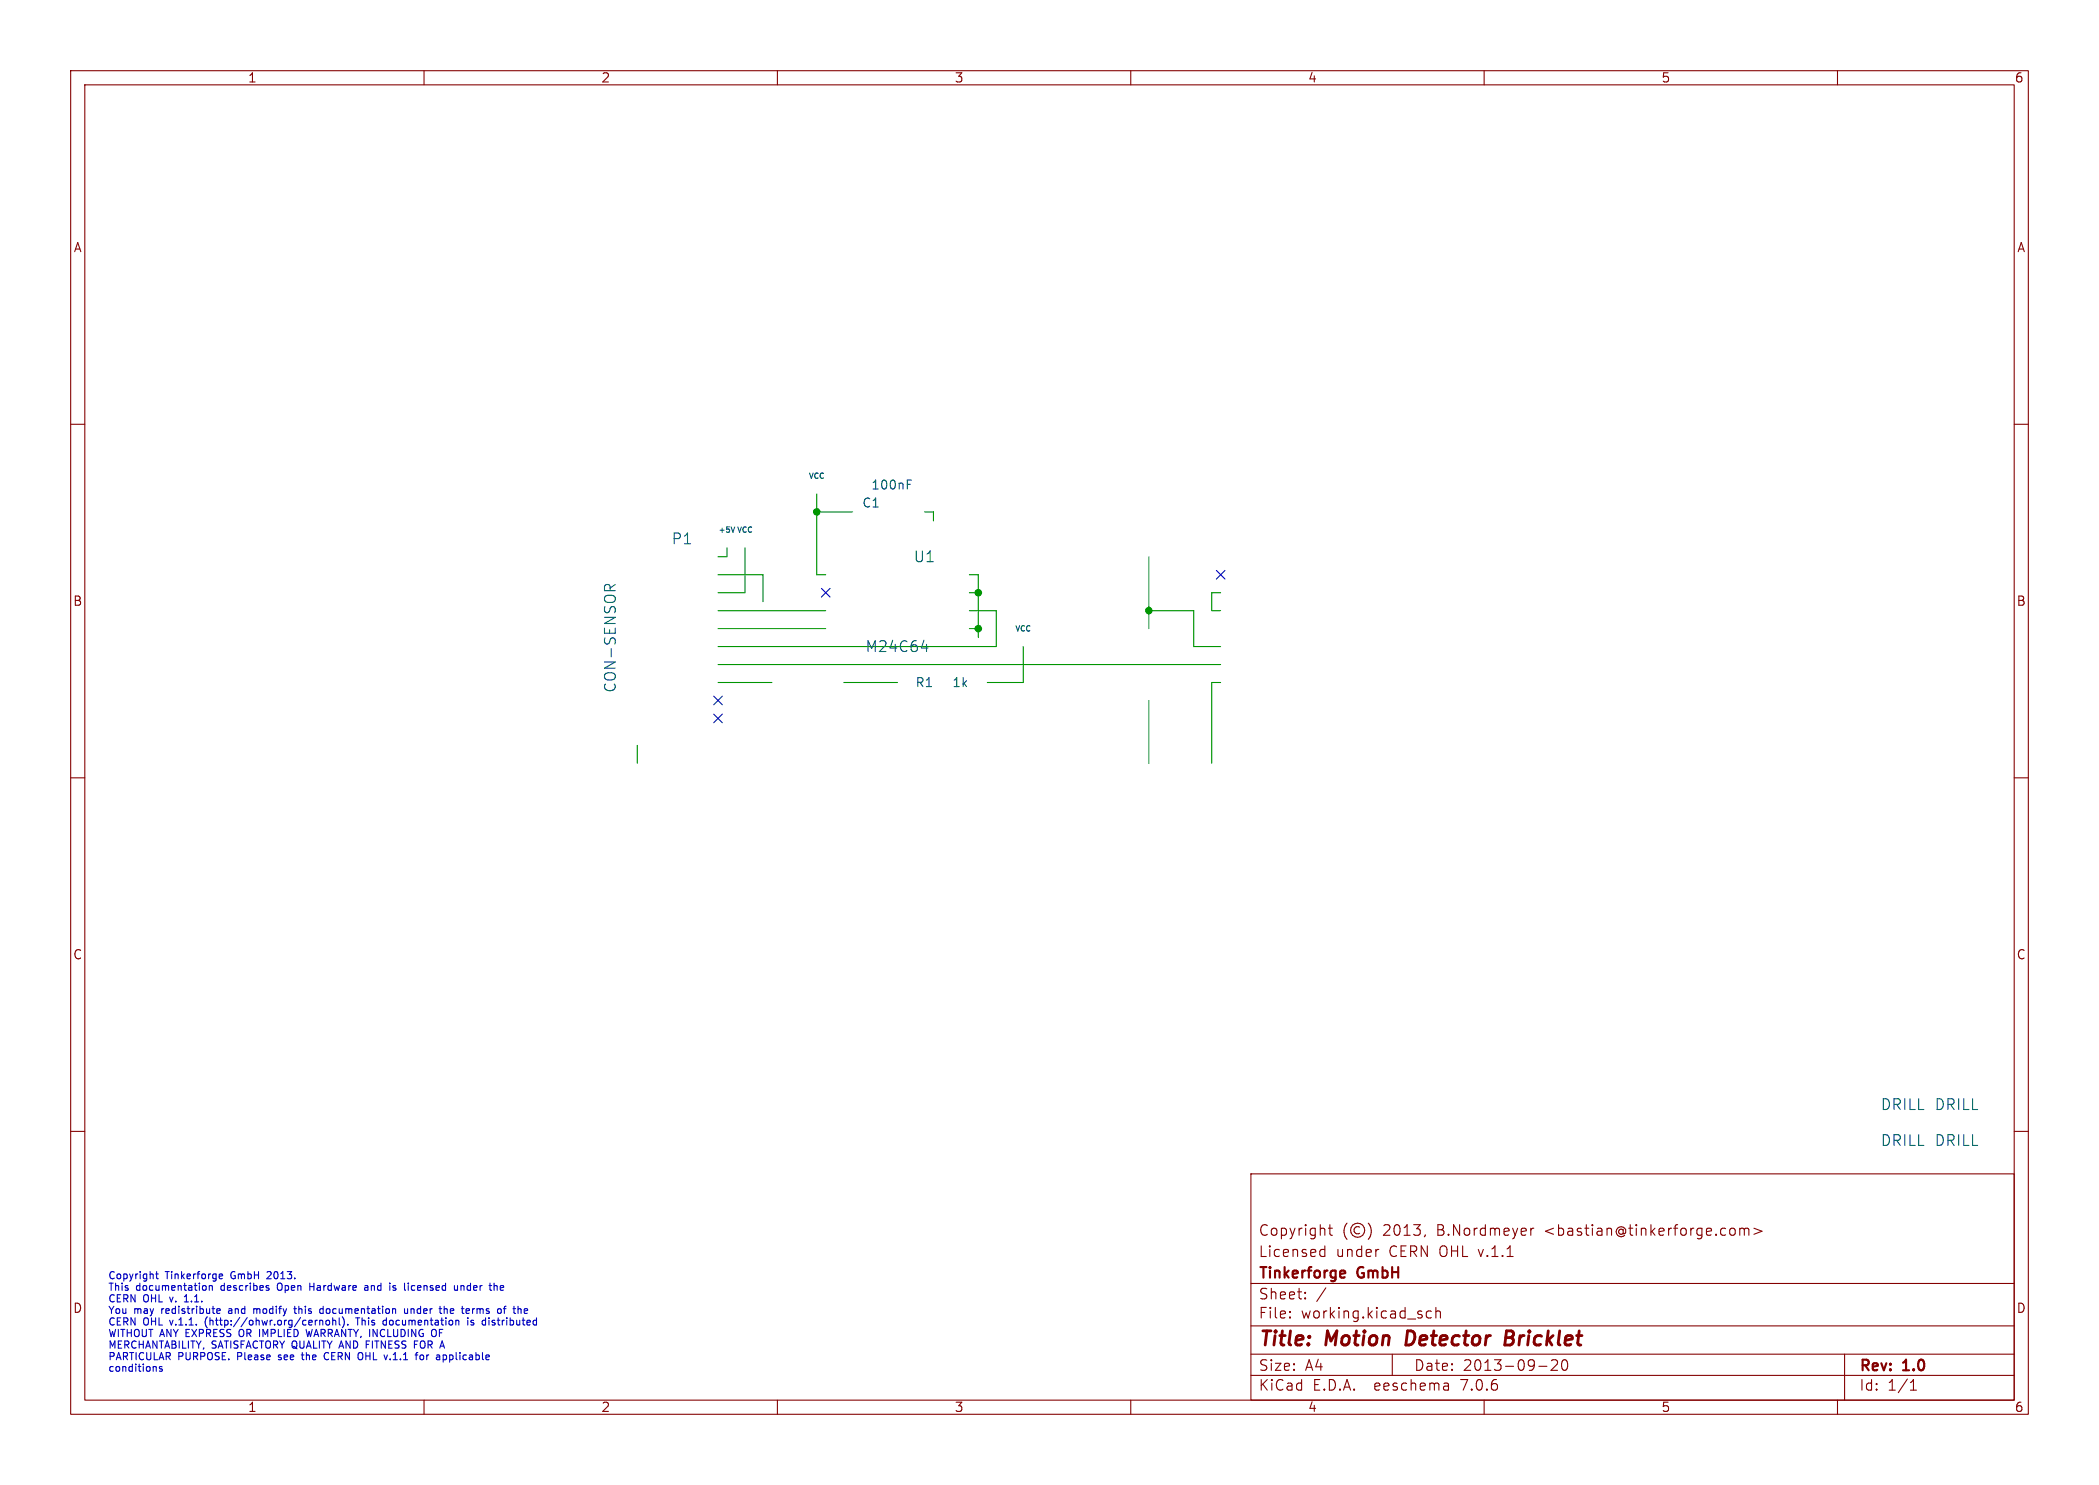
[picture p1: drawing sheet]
<svg xmlns="http://www.w3.org/2000/svg" width="297mm" height="210mm" viewBox="0 0 297 210" stroke-linecap="round" stroke-linejoin="round" font-family="sans-serif">
<g fill="none" stroke="#840000" stroke-width=".15">
<path d="M10 10h277v190h-277zM12 12h273v186h-273zM60 10v2M110 10v2M160 10v2M210 10v2M260 10v2M10 60h2M285 60h2M10 110h2M285 110h2M10 160h2"/>
<path d="M285 160h2M177 166h108v32h-108zM186.9 177.6l.1 .1 .5-.1M186.9 176.8l.1-.1 .5 .1M187.5 176.2v1.5M188 173.7h.5M188.2 173.2v1.3v.1l.3 .1M190.6 173a1.72 1.72 0 0 0 0 2.3M192.4 173.6a.52 .52 0 0 0-.8 .4 .52 .52 0 0 0 .8 .4M193.6 173a1.72 1.72 0 0 1 0 2.3M195 176.7h.1M201.7 174.6l-.2 .3"/>
<path d="M216.6 173.7v1M217 173.7l-.3 .1-.1 .2M245 173.7a.41 .41 0 0 1 .5 .3v.4a.41 .41 0 0 1-.5 .3M246.2 173.8a.37 .37 0 0 1 .6 .1M246.2 173.7v1M246.8 173.9l.2-.2 .4 .1 .1 .9M246.8 173.9v.8M248.2 173.7l1.1 .4-1.1 .5M60 198v2M110 198v2M160 198v2M177 194.5h108"/>
<path d="M177 191.5h108M177 187.5h108M177 181.5h108M182.5 186.3h.1l-.1 .1M182.5 186.3v.1M182.5 185.5v.1M182.5 185.5h.1l-.1 .1M184.7 183.6v.1M184.7 183.6h-.1l.1 .1M184.7 182.8v.1M184.7 182.8h-.1l.1 .1M187.6 182.1l-1.3 2"/>
<path d="M197 191.5v3M202.5 185.5l-.4-.1-.3 .3v.4l.2 .2 .1 .1 .4-.1M203.2 185.5a.37 .37 0 0 1 .6 .1v.8M203.2 184.9v1.5M204.9 195.7l.1 .9M205 196.5l-.2 .1M205 196h-.2M210 198v2M217.7 193.2h1.2M219.5 192.4l.2-.1 .5 .1a.41 .41 0 0 1 .1 .5l-.8 .9h.9M221.2 192.4a.36 .36 0 0 1 .5 .2 .77 .77 0 0 1-.4 1.2 1 1 0 0 1-.1-1.4zM260 198v2"/>
<path d="M261 191.5v6.5M270.3 196.6h.9M270.3 195.5l.4-.4v1.5"/>
<circle cx="192.1" cy="174" r="1"/>
</g>
<path d="M199.2 188.2l-.3 2h.5M213.1 189.2h.6M213.7 189.2l.3 .1M213.8 188.2h-.6l-.3 2h.8l.2-.1M213.9 189.1l-.2 .1" fill="none" stroke="#840000" stroke-width=".4"/>
<path d="M190.1 179.7l.2 .1v.2l-.7 .2M190.3 180.6l-.2 .1" fill="none" stroke="#840000" stroke-width=".3"/>
<g fill="none" stroke="#0000c2" stroke-width=".15">
<path d="M22.2 179.8v.9l.2 .1M37.8 179.9h.1M22 193.3l.1 .1v.5M22 180.2h.4M22.9 193.3h-.2l-.2 .1 .1 .1 .3 .1v.3h-.4M26.1 184.1h.6M26.3 183.2l-.2 .2M28.8 181.8h.3l.1 .2-.1 .4-.3 .1M29.1 186.7v.6M29.6 181.9l.2-.1h.2v.7M29.6 181.8v.7M30.7 185.4l.5-.1-.1-.2h-.3l-.1 .1v.5h.4"/>
<path d="M31 180.3l.2-.1h.2l.1 .1v.1l-.5 .1M31 180.7l.2 .1h.3M32.4 185.4v.3M33.9 188.1v.8M35.9 185.1v.6M36.2 185.1l-.3 .1M37.9 182.1l.2 .2-.2 .2M37.9 181.8h.1M38.3 180.3l-.6 .5h.7M39.3 181.6v.7M39.4 192.2l.1 .1M39.4 191.7v.2"/>
<path d="M41.6 185.1h.3M41.7 184.7v.9l.2 .1M42.6 191.6h.4M42.8 191.3v.8l.2 .2M43.3 188l.2 1 .2-.7 .2 .7M43.8 181.5v1M43.8 181.9h.6M45.2 185.6l.2 .1h.3M45.2 186.7v.7M45.2 186.8l.2-.1 .2 .1 .1 .6M45.7 185.1h-.3l-.2 .2M45.7 184.7v1"/>
<path d="M46.1 191.3a.5 .5 0 0 0-.2 .7 .5 .5 0 0 0 .5 .2M46.2 186.8l.2-.1 .2 .2v.3l-.2 .2-.2-.1-.1-.1zM47.1 186.8l.1-.1 .3 .1v.6M47.1 186.4v1M48 186.4v.8l.1 .2M48.5 186.3a1.19 1.19 0 0 1 0 1.4M49.2 187.3v.1M50.6 186.4v1M51.2 191.3a.72 .72 0 0 1 0 .9M51.6 181.8h.4l.1 .7M51.8 190.1h.4M52.1 182l-.4 .1-.1 .1 .1 .3 .4-.1"/>
<path d="M54.2 187.3l.2 .1 .3-.1M54.7 186.8l-.3-.1-.2 .1M54.7 186.4v1M55.6 182.4h.4M56 181.8h-.3l-.1 .1v.2l.4 .1M57.2 185.1l.1 .6h.2h.2M57.7 185.1v.6M57.8 181.5v.1M58.2 185.1v.6M58.3 181.8l-.1 .2 .1 .4M58.3 185.1l-.1 .1M58.6 190.1h.4"/>
<path d="M59.5 191.7l.3-.1 .1 .2v.3l-.1 .2-.3-.1-.1-.1zM61.6 188.1a.72 .72 0 0 1 0 .9M62.7 191.7l.3-.1 .2 .2-.1 .4h-.4M62.9 185.2l.1-.1h.2l.1 .6M62.9 184.7v1M64.3 181.8l.1 .6 .2 .1 .1-.1M64.7 181.8v.7M64.8 186.7l.1 .2v.5M65.2 181.8v.7M65.6 181.8h-.2l-.2 .1M66.2 186.4v.1M66.2 186.7v.7"/>
<path d="M66.3 185.1l.1 .2-.5 .1M66.4 185.7h-.1M66.6 187.3h.4M66.9 185.1v.6M66.9 185.2v.1M67 186.8l-.2-.1-.2 .2 .1 .1 .3 .1M69.2 186.4v.1M69.2 186.7v.7M70.1 181.8l.2 .1v.6M70.8 181.8v.6M71.2 185.1h.4M71.3 182l-.5 .1"/>
<path d="M71.6 184.7l-.2 .2v.8M74.2 185.7h.4M74.2 185.1h.3l.2 .2-.5 .1"/>
</g>
<g fill="none" stroke="#009600" stroke-width=".15">
<path d="M102.9 77.5v1.2h-1.3M105.4 77.5v6.3h-3.8M115.6 72.4h5M115.6 69.9v11.4h1.2M130.8 72.4h1.3v1.3M162.6 78.7v10.2M101.6 96.5h7.6M101.6 94h71.1M101.6 86.4h15.2M101.6 88.9h15.2M101.6 81.3h6.3v3.8M119.4 96.5h7.6"/>
<path d="M137.2 81.3h1.2v8.9M137.2 86.4h3.8v5h-39.4M137.2 83.8h1.2M137.2 88.9h1.2M144.8 91.4v5.1h-5.1M162.6 86.4h6.3v5h3.8M162.6 99.1v8.9M172.7 96.5h-1.3v11.5M172.7 83.8h-1.3v2.6h1.3M90.2 105.4v2.6"/>
</g>
<path d="M101 98.5l1.2 1.2M102.2 98.5l-1.2 1.2M116.2 83.2l1.2 1.2M117.4 83.2l-1.2 1.2M172.1 80.7l1.2 1.2M173.3 80.7l-1.2 1.2M101 101l1.2 1.2M102.2 101l-1.2 1.2" fill="none" stroke="#000084" stroke-width=".15"/>
<path d="M128.4 68.5h.4M128.4 67.9h.6M85.5 83.5v-.6a.41 .41 0 0 1 .4-.3 .41 .41 0 0 1 .4 .3v.6M87.1 82.7l-.8 .5M130.4 91.6h.9M131.1 91.1v1" fill="none" stroke="#006464" stroke-width=".15"/>
<g fill="#009600" stroke="#009600" stroke-width=".15">
<circle cx="138.4" cy="88.9" r=".46"/>
<circle cx="115.6" cy="72.4" r=".46"/>
<circle cx="138.4" cy="83.8" r=".46"/>
<circle cx="162.6" cy="86.4" r=".46"/>
</g>
<g font-size="2.8" fill="#840000">
<text x="178" y="190.9">Title:</text>
<text x="187.7" y="190.9">Motion</text>
<text x="199.8" y="190.9">Detector</text>
<text x="214.6" y="190.9">Bricklet</text>
</g>
<g font-size="2.1" fill="#006464">
<text x="95" y="77.2">P1</text>
<text x="129.2" y="79.7">U1</text>
<text x="122.4" y="92.4">M24C64</text>
<text x="87.4" y="98" transform="rotate(-90 87.4 98)">CON-SENSOR</text>
<text x="266" y="157.2">DRILL</text>
<text x="273.7" y="157.2">DRILL</text>
<text x="266" y="162.3">DRILL</text>
<text x="273.7" y="162.3">DRILL</text>
</g>
<g font-size="2.1" fill="#840000">
<text x="178" y="178">Licensed</text>
<text x="178" y="175">Copyright</text>
<text x="189" y="178">under</text>
<text x="195.7" y="175">2013,</text>
<text x="196.6" y="178">CERN OHL v.1.1</text>
<text x="203.5" y="175">B.Nordmeyer</text>
<text x="218.8" y="175">&lt;bastian@tinkerforge.com&gt;</text>
<text x="178" y="184">Sheet:</text>
<text x="178" y="181.2">Tinkerforge</text>
<text x="192.2" y="181.2">GmbH</text>
<text x="178" y="186.7">File:</text>
<text x="184.1" y="186.7">working.kicad_sch</text>
<text x="178" y="196.9">KiCad</text>
<text x="178" y="194.1">Size:</text>
<text x="184.7" y="194.1">A4</text>
<text x="185.7" y="196.9">E.D.A.</text>
<text x="194.6" y="196.9">eeschema</text>
<text x="200" y="194.1">Date:</text>
<text x="207" y="196.9">7.0.6</text>
<text x="207" y="194.1">2013-09-20</text>
<text x="263" y="194.3">Rev:</text>
<text x="263" y="196.9">Id:</text>
<text x="267.1" y="196.9">1/1</text>
<text x="269.4" y="194.3">1.0</text>
</g>
<g font-size="1.8" fill="#840000">
<text x="35" y="11.9">1</text>
<text x="85" y="11.9">2</text>
<text x="135" y="11.9">3</text>
<text x="185" y="11.9">4</text>
<text x="235" y="11.9">5</text>
<text x="285" y="11.9">6</text>
<text x="10.3" y="35.9">A</text>
<text x="285.3" y="35.9">A</text>
<text x="10.3" y="85.9">B</text>
<text x="285.3" y="85.9">B</text>
<text x="10.3" y="135.9">C</text>
<text x="285.3" y="135.9">C</text>
<text x="10.3" y="185.9">D</text>
<text x="285.3" y="185.9">D</text>
<text x="35" y="199.9">1</text>
<text x="85" y="199.9">2</text>
<text x="135" y="199.9">3</text>
<text x="185" y="199.9">4</text>
<text x="235" y="199.9">5</text>
<text x="285" y="199.9">6</text>
</g>
<g font-size="1.8" fill="#006464">
<text x="121.9" y="72">C1</text>
<text x="123.2" y="69.4">100nF</text>
<text x="129.5" y="97.4">R1</text>
<text x="134.7" y="97.4">1k</text>
</g>
<g font-size="1.4" fill="#0000c2">
<text x="15.2" y="181">Copyright</text>
<text x="15.2" y="182.6">This</text>
<text x="15.2" y="184.2">CERN</text>
<text x="15.2" y="185.9">You</text>
<text x="19" y="185.9">may</text>
<text x="19.3" y="182.6">documentation</text>
<text x="20.3" y="184.2">OHL</text>
<text x="23.1" y="185.9">redistribute</text>
<text x="23.4" y="181">Tinkerforge</text>
<text x="24.3" y="184.2">v.</text>
<text x="26.5" y="184.2">1.1.</text>
<text x="31.5" y="182.6">describes</text>
<text x="32.8" y="185.9">and</text>
<text x="32.9" y="181">GmbH</text>
<text x="36.6" y="185.9">modify</text>
<text x="38.3" y="181">2013.</text>
<text x="39.7" y="182.6">Open</text>
<text x="42.6" y="185.9">this</text>
<text x="44.5" y="182.6">Hardware</text>
<text x="46.5" y="185.9">documentation</text>
<text x="52.6" y="182.6">and</text>
<text x="56.3" y="182.6">is</text>
<text x="58.7" y="182.6">licensed</text>
<text x="58.7" y="185.9">under</text>
<text x="64" y="185.9">the</text>
<text x="66" y="182.6">under</text>
<text x="67.4" y="185.9">terms</text>
<text x="71.3" y="182.6">the</text>
<text x="72.6" y="185.9">of</text>
<text x="15.2" y="187.5">CERN</text>
<text x="15.2" y="189.2">WITHOUT ANY EXPRESS</text>
<text x="15.2" y="190.8">MERCHANTABILITY,</text>
<text x="20.3" y="187.5">OHL</text>
<text x="24.3" y="187.5">v.1.1.</text>
<text x="29.5" y="187.5">(http://ohwr.org/cernohl).</text>
<text x="30" y="190.8">SATISFACTORY QUALITY AND</text>
<text x="34.3" y="189.2">OR IMPLIED</text>
<text x="44.3" y="189.2">WARRANTY, INCLUDING</text>
<text x="51.1" y="187.5">This</text>
<text x="52.5" y="190.8">FITNESS</text>
<text x="55.2" y="187.5">documentation</text>
<text x="59.6" y="190.8">FOR</text>
<text x="62.5" y="189.2">OF</text>
<text x="67.4" y="187.5">is</text>
<text x="69.7" y="187.5">distributed</text>
<text x="15.2" y="192.4">PARTICULAR</text>
<text x="15.2" y="194.1">conditions</text>
<text x="25.2" y="192.4">PURPOSE.</text>
<text x="33.8" y="192.4">Please</text>
<text x="39.9" y="192.4">see</text>
<text x="43.4" y="192.4">the</text>
<text x="46.8" y="192.4">CERN</text>
<text x="51.9" y="192.4">OHL</text>
<text x="55.9" y="192.4">v.1.1</text>
<text x="60.6" y="192.4">for</text>
<text x="63.7" y="192.4">applicable</text>
</g>
<g font-size="1.1" fill="#006464">
<text x="114.3" y="67.9">VCC</text>
<text x="101.6" y="75.5">+5V VCC</text>
<text x="143.5" y="89.5">VCC</text>
</g>
</svg>
